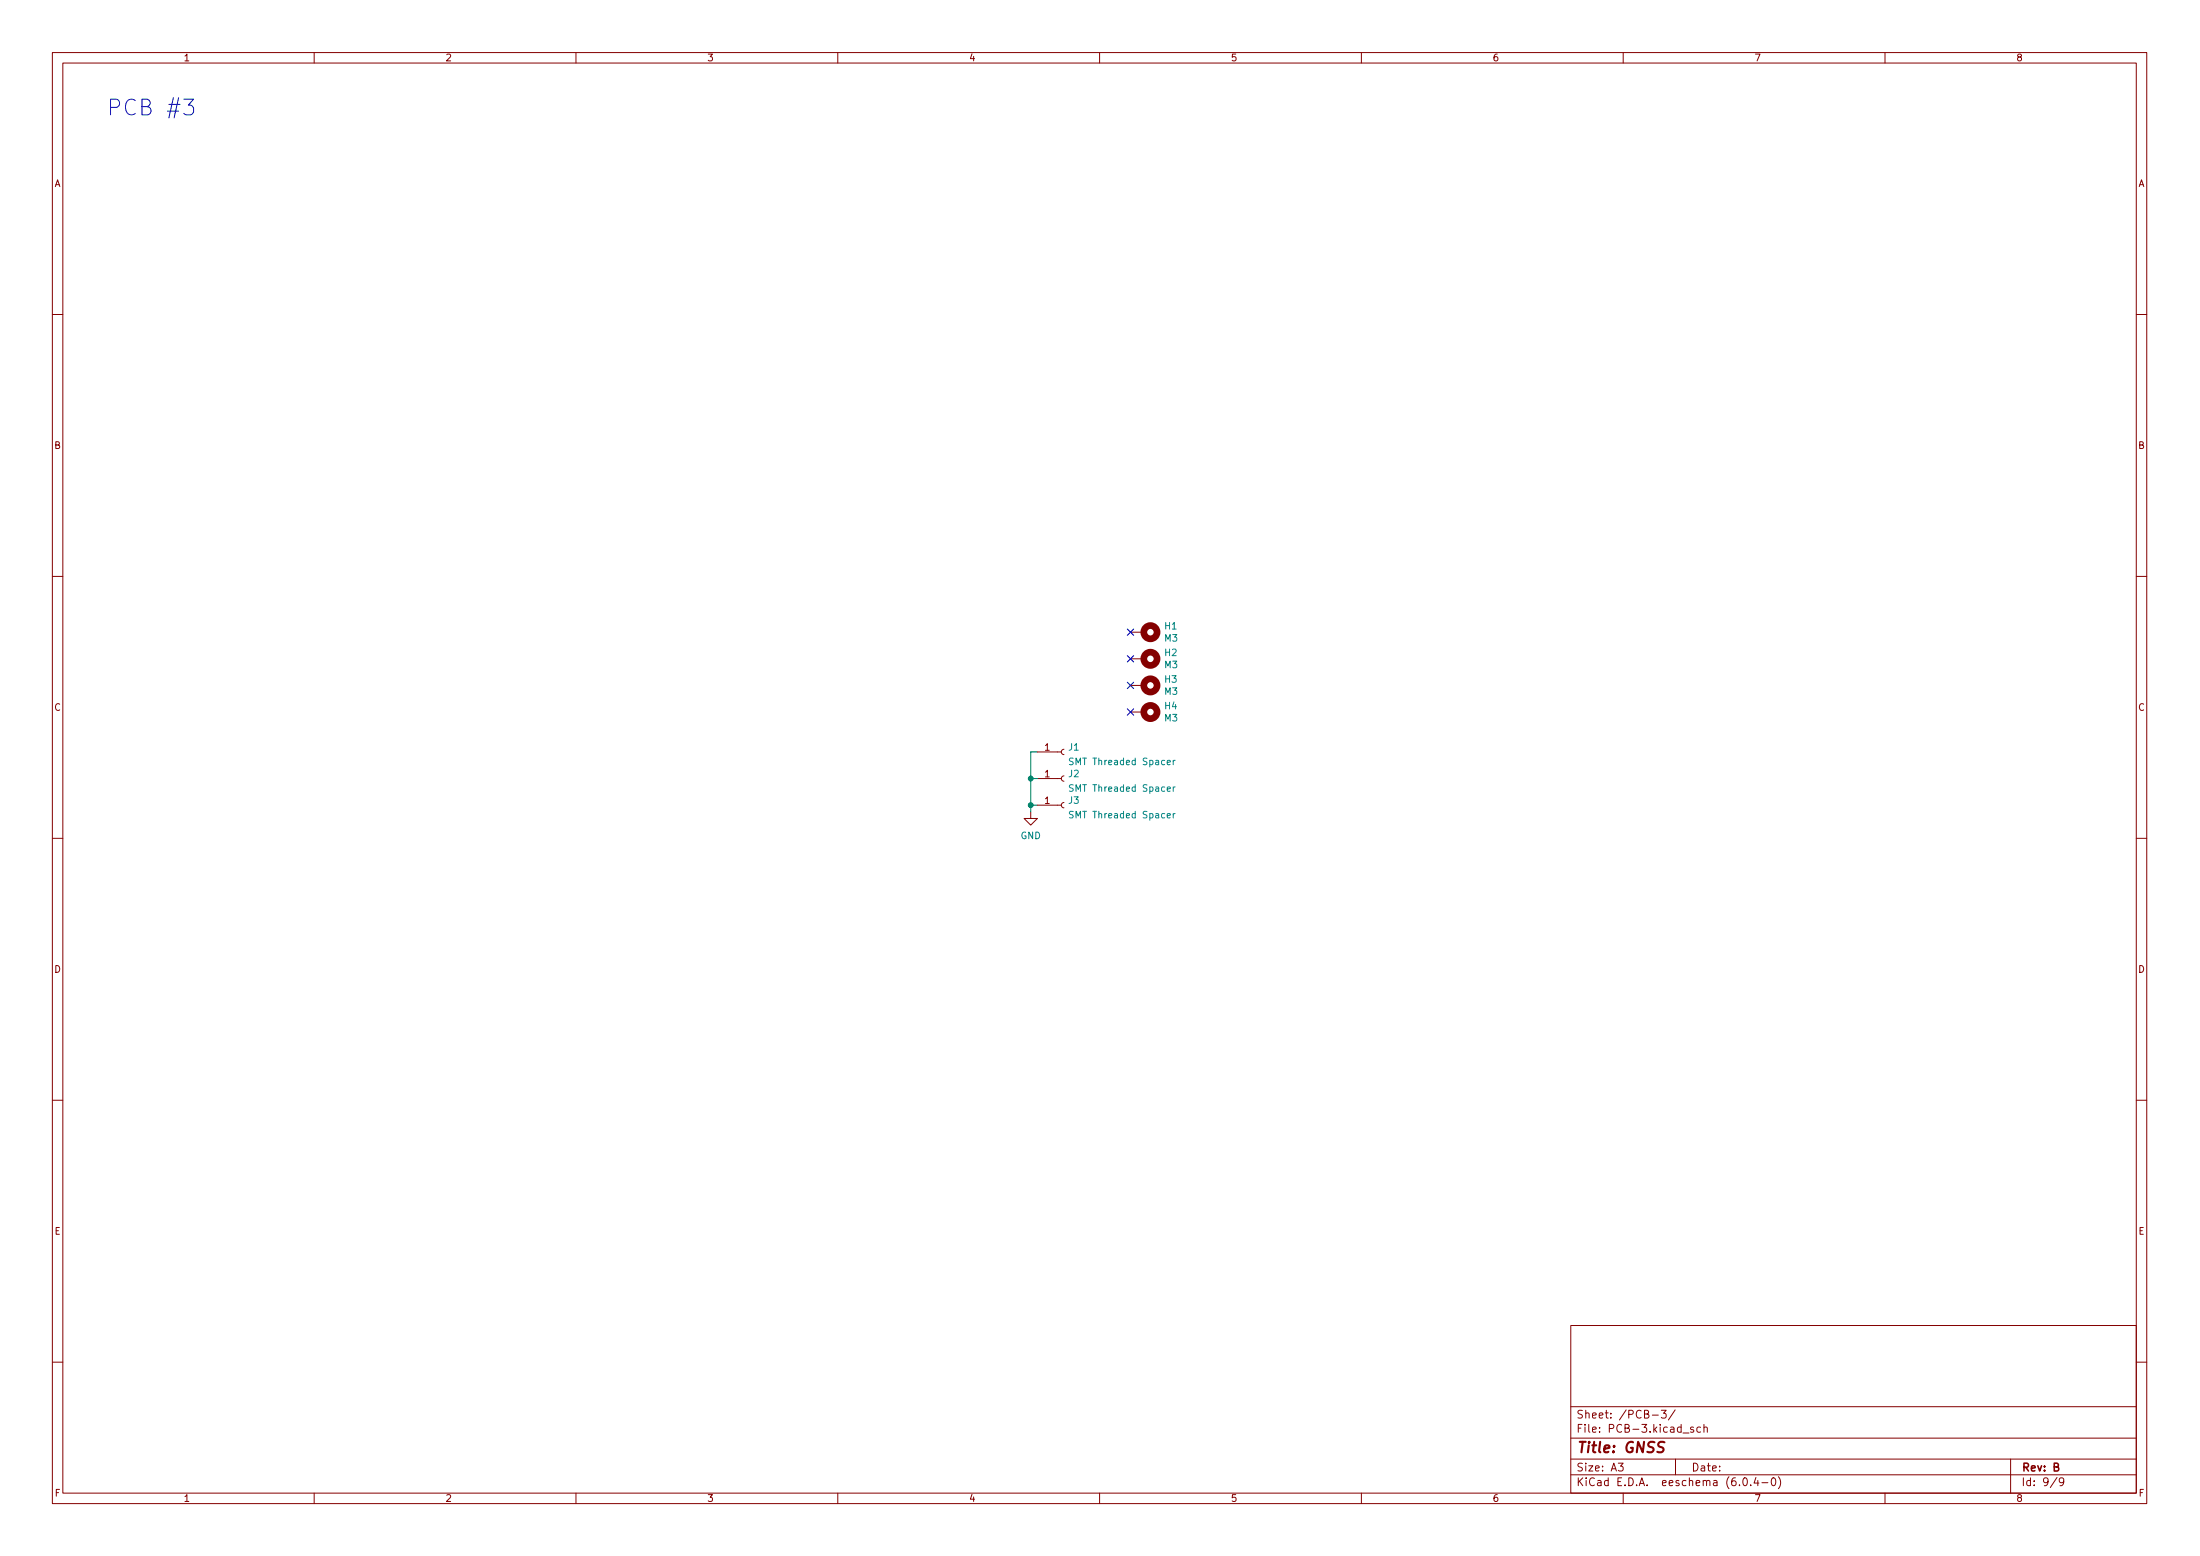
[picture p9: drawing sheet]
<svg xmlns="http://www.w3.org/2000/svg" width="420mm" height="297mm" viewBox="0 0 420 297" stroke-linecap="round" stroke-linejoin="round" font-family="sans-serif">
<g fill="none" stroke="#840000" stroke-width=".19">
<path d="M10 10h400v277h-400zM12 12h396v273h-396zM60 10v2M110 10v2M160 10v2M210 10v2M260 10v2M310 10v2M360 10v2M10 60h2M408 60h2M10 110h2"/>
<path d="M408 110h2M215.9 135.9h2.5M215.9 130.8h2.5M215.9 120.7h2.5M215.9 125.8h2.5M196.8 155v1.2h1.3l-1.3 1.3-1.2-1.3h1.2M198.1 153.7h4.6M198.1 143.5h4.6M198.1 148.6h4.6M203.2 153.2l-.4 .1-.1 .4 .1 .4 .4 .1M203.2 143l-.4 .2-.1 .3 .1 .4 .4 .2M203.2 148.1l-.4 .2-.1 .3 .1 .4 .4 .1"/>
<path d="M10 160h2M408 160h2M10 210h2M408 210h2M300 253h108v32h-108zM10 260h2M300 278.5h108M300 274.5h108M300 268.5h108M309.1 279.3h.9l-.5 .6 .4 .1v.7l-.2 .1-.6-.1M315.6 270.1h1.1M317.3 269.2h.9l-.5 .6 .4 .1v.7l-.2 .1-.6-.1"/>
<path d="M319.9 269.1l-1.3 2M320 278.5v3M321.4 273.6h1.2M323.4 272.5l-.3-.1-.2 .2v.2l.5 .2v.3h-.5M324.8 272.5l-.4-.1-.3 .3 .1 .6h.6M325.4 272.6l.2-.2 .4 .1 .1 .9M325.4 271.9v1.5M384 278.5v6.5M408 260h2M60 285v2M110 285v2M160 285v2"/>
<path d="M210 285v2M260 285v2M300 281.5h108M310 285v2M333.1 282.2l.1-.1a.8 .8 0 0 1 .5 .8 .8 .8 0 0 1-.5 .7 1 1 0 0 1-.1-1.4zM334.4 283.5v.1M335.4 282l-.4 1.1h.9M335.7 282.6v1M336.5 283h1.1M338.5 282.2l.1-.1a.8 .8 0 0 1 .6 .8 .8 .8 0 0 1-.6 .7 1 1 0 0 1-.1-1.4zM339.6 281.9a1.72 1.72 0 0 1 0 2.3M360 285v2"/>
<path d="M392.9 282l-1.3 2M394.1 282.8l-.3 .2h-.2l-.3-.2 .1-.6 .4-.1 .3 .2a.99 .99 0 0 1-.4 1.3h-.3"/>
</g>
<path d="M317.9 275.3a.85 .85 0 0 0-1.1 .1 .45 .45 0 0 0 .2 .8l.6 .2a.51 .51 0 0 1 .1 .5 .51 .51 0 0 1-.4 .3l-.8-.1" fill="none" stroke="#840000" stroke-width=".4"/>
<g fill="none" stroke="#840000" stroke-width="1.3">
<circle cx="219.7" cy="130.8" r="1.27"/>
<circle cx="219.7" cy="135.9" r="1.27"/>
<circle cx="219.7" cy="120.7" r="1.27"/>
<circle cx="219.7" cy="125.8" r="1.27"/>
</g>
<path d="M205 154.9h-.5l-.2 .1v.4l.5 .2 .2 .3-.3 .2h-.5M205 144.8l-.5-.1-.2 .1v.4l.5 .2 .2 .3-.3 .3-.5-.1M205 149.9l-.5-.1-.2 .1v.4l.5 .2 .2 .3-.3 .3-.5-.1M222.9 155.7l.6-.1v-.2l-.4-.1-.2 .2 .1 .6h.5M222.9 145.6l.6-.2v-.2l-.4-.1-.2 .2 .1 .6h.5M222.9 150.6l.6-.1v-.2l-.4-.1-.2 .2 .1 .6h.5M224.1 145.1v.9M224.1 150.2v.9M224.1 155.3v.8M224.4 155.3l-.3 .2M224.4 145.1l-.3 .3M224.4 150.2l-.3 .3" fill="none" stroke="#008484" stroke-width=".19"/>
<path d="M35.1 18.9h1.9l-1 1.2a.81 .81 0 0 1 1 .5v.8l-.3 .4-.3 .1h-.9l-.4-.3" fill="none" stroke="#0000c2" stroke-width=".19"/>
<path d="M196.8 153.7h1.3M196.8 148.6h1.3M198.1 143.5h-1.3v11.5" fill="none" stroke="#008400" stroke-width=".19"/>
<path d="M215.3 135.3l1.2 1.2M215.3 120.1l1.2 1.2M215.3 130.2l1.2 1.3M215.3 125.2l1.2 1.2M216.5 135.3l-1.2 1.2M216.5 120.1l-1.2 1.2M216.5 130.2l-1.2 1.3M216.5 125.2l-1.2 1.2" fill="none" stroke="#000084" stroke-width=".19"/>
<g fill="#008400" stroke="#008400" stroke-width=".19">
<circle cx="196.8" cy="153.7" r=".46"/>
<circle cx="196.8" cy="148.6" r=".46"/>
</g>
<text font-size="4.2" fill="#0000c2" x="20.3" y="22.1">PCB #3</text>
<text font-size="2.8" fill="#840000" x="301" y="277.3">Title: GNSS</text>
<g font-size="2.1" fill="#840000">
<text x="301" y="273.5">File: PCB-3.kicad_sch</text>
<text x="301" y="270.8">Sheet: /PCB-3/</text>
<text x="301" y="280.9">Size: A3</text>
<text x="323" y="280.9">Date:</text>
<text x="386" y="280.9">Rev: B</text>
<text x="301" y="283.7">KiCad E.D.A. eeschema (6.0.4-0)</text>
<text x="386" y="283.7">Id: 9/9</text>
</g>
<g font-size="1.8" fill="#840000">
<text x="35" y="11.7">1</text>
<text x="85" y="11.7">2</text>
<text x="135" y="11.7">3</text>
<text x="185" y="11.7">4</text>
<text x="235" y="11.7">5</text>
<text x="285" y="11.7">6</text>
<text x="335" y="11.7">7</text>
<text x="385" y="11.7">8</text>
<text x="10.3" y="35.7">A</text>
<text x="408.3" y="35.7">A</text>
<text x="10.3" y="85.7">B</text>
<text x="408.3" y="85.7">B</text>
<text x="10.3" y="135.7">C</text>
<text x="408.3" y="135.7">C</text>
<text x="199.5" y="143.3">1</text>
<text x="199.5" y="148.4">1</text>
<text x="199.5" y="153.5">1</text>
<text x="10.3" y="185.7">D</text>
<text x="408.3" y="185.7">D</text>
<text x="10.4" y="235.7">E</text>
<text x="408.4" y="235.7">E</text>
<text x="10.4" y="285.7">F</text>
<text x="35" y="286.7">1</text>
<text x="85" y="286.7">2</text>
<text x="135" y="286.7">3</text>
<text x="185" y="286.7">4</text>
<text x="235" y="286.7">5</text>
<text x="285" y="286.7">6</text>
<text x="335" y="286.7">7</text>
<text x="385" y="286.7">8</text>
<text x="408.4" y="285.7">F</text>
</g>
<g font-size="1.8" fill="#008484">
<text x="222.4" y="122.5">M3</text>
<text x="222.5" y="120.2">H1</text>
<text x="222.5" y="125.2">H2</text>
<text x="222.4" y="127.5">M3</text>
<text x="222.5" y="130.3">H3</text>
<text x="222.4" y="137.7">M3</text>
<text x="222.4" y="132.6">M3</text>
<text x="222.5" y="135.4">H4</text>
<text x="204.1" y="143.3">J1</text>
<text x="204.1" y="148.4">J2</text>
<text x="205" y="146">SMT Threaded Spacer</text>
<text x="204.1" y="153.4">J3</text>
<text x="205" y="151.1">SMT Threaded Spacer</text>
<text x="194.9" y="160.2">GND</text>
<text x="205" y="156.2">SMT Threaded Spacer</text>
</g>
</svg>
